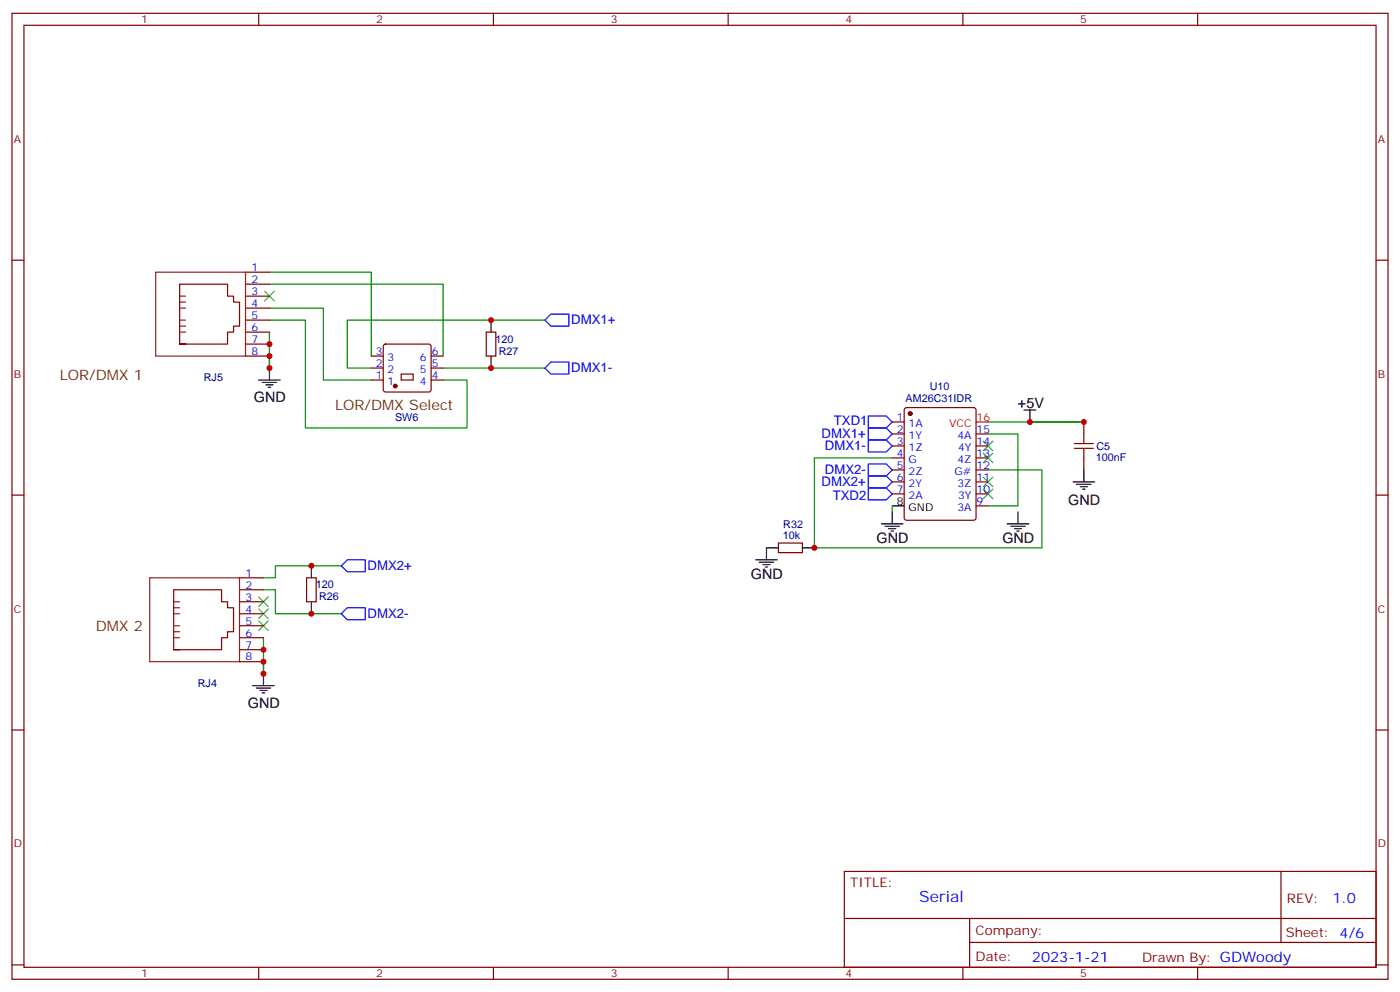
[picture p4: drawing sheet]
<svg xmlns="http://www.w3.org/2000/svg" width="412mm" height="292mm" viewBox="0 0 412 292" stroke-linecap="round" stroke-linejoin="round" font-family="sans-serif">
<g fill="none" stroke="#870000" stroke-width=".35">
<path d="M3.5 3.9h405.4v284.4h-405.4zM7.1 7.4h398.2v277.3h-398.2zM76.2 3.9v3.5M145.3 3.9v3.5M214.5 3.9v3.5M283.6 3.9v3.5M352.8 3.9v3.5M3.5 76.6h3.6M405.3 76.6h3.6M72.3 97.8h7.1M72.3 94.2h7.1M72.3 90.7h7.1"/>
<path d="M72.3 87.2h7.1M72.3 83.6h7.1M72.3 80.1h7.1M143.2 97.8h2.8v7h-2.8zM52.9 101.3v-17.7h14.1v3.6h1.8v1.7h1.8v7.1h-1.8v1.8h-1.8v3.5h-14.1h1.8M72.3 104.8h7.1M72.3 101.3h7.1M109.4 104.8h3.5M109.4 108.3h3.5M109.4 111.9h3.5M113.1 101.5l.5-.2h12.7l.5 .2 .2 .5v12.7l-.2 .5-.5 .2h-12.7l-.5-.2-.2-.5v-12.7zM118.2 110.1h3.5v1.8h-3.5z"/>
<path d="M127 104.8h3.5M127 108.3h3.5M127 111.9h3.5M262.8 124.2h3.5M262.8 127.7h3.5M262.8 131.3h3.5M262.8 134.8h3.5M262.8 138.3h3.5M266.6 120.2l.5-.2h19.7l.7 .4v32l-.4 .7h-20l-.7-.4-.1-32zM287.5 127.7h3.5M287.5 131.3h3.5M287.5 134.8h3.5"/>
<path d="M287.5 138.3h3.5M319.3 124.2v3.5M319.3 134.8v3.5M3.5 145.7h3.6M229.3 159.8h7.1v2.9h-7.1zM262.8 141.9h3.5M262.8 145.4h3.5M287.5 141.9h3.5M287.5 145.4h3.5M287.5 148.9h3.5M405.3 145.7h3.6M70.6 177.1h7"/>
<path d="M70.6 173.6h7M70.6 170.1h7M90.3 170.1h2.8v7h-2.8zM51.2 191.2v-17.6h14.1v3.5h1.7v1.8h1.8v7h-1.8v1.8h-1.7v3.5h-14.1h1.7M70.6 187.7h7M70.6 184.2h7M70.6 180.7h7M70.6 191.2h7M70.6 194.8h7M3.5 214.9h3.6M405.3 214.9h3.6M248.7 256.5h156.6v28.2h-156.6z"/>
<path d="M377.3 256.5v20.9M248.7 270.4h156.5M285.6 277.4h119.6M285.6 270.4v14.1M3.5 284h3.6M76.2 284.7v3.6M145.3 284.7v3.6M214.5 284.7v3.6M283.6 284.7v3.6M352.8 284.7v3.6M405.3 284h3.6"/>
</g>
<path d="M160.5 94.2l1.8-1.7h5.3v3.5h-5.3zM160.5 108.3l1.8-1.7h5.3v3.5h-5.3zM255.8 122.4h5.3l1.7 1.8-1.7 1.8h-5.3zM255.8 126h5.3l1.7 1.7-1.7 1.8h-5.3zM255.8 129.5h5.3l1.7 1.8-1.7 1.7h-5.3zM255.8 136.6h5.3l1.7 1.7-1.7 1.8h-5.3zM255.8 143.6h5.3l1.7 1.8-1.7 1.7h-5.3zM255.8 140.1h5.3l1.7 1.8-1.7 1.7h-5.3zM102.3 164.8h5.3v3.5h-5.3l-1.8-1.8zM100.5 180.7l1.8-1.8h5.3v3.5h-5.3z" fill="none" stroke="#00f" stroke-width=".35"/>
<g fill="none" stroke="#008700" stroke-width=".35">
<path d="M79.4 80.1h30v24.7M79.4 83.6h51.1v21.2M79.4 90.7h15.8v21.2h14.2M79.4 94.2h10.6v31.8h47.6v-14.1h-7.1M79.4 97.8v10.5M160.5 94.2h-58.2v14.1h7.1M130.5 108.3h30M262.8 134.8h-22.9v26.5h67v-23h-15.9M291 127.7h8.9v21.2h-8.9M291 124.2h28.3M262.8 148.9v1.8M77.6 173.6h3.5v7.1h19.4"/>
<path d="M100.5 166.5h-19.4v3.6h-3.5M77.6 187.7v10.6"/>
</g>
<g fill="none" stroke="#000" stroke-width=".35">
<path d="M144.6 94.2v3.6M76.2 111.9h6.3M77.3 112.6h4.2M78.3 113.3h2.1M79 114h.7M79.4 108.3v3.6M144.6 104.8v3.5M301.6 120.7h3.6M303.4 120.7v3.5M319.3 138.3v3.6M259.6 154.2h6.4M260.7 154.9h4.2"/>
<path d="M261.8 155.6h2.1M262.5 156.3h.7M262.8 150.7v3.5M262.8 148.9h3.5M296.7 154.2h6.3M297.7 154.9h4.3M298.8 155.6h2.1M299.5 156.3h.7M299.9 150.7v3.5M316.1 141.9h6.3M317.1 142.6h4.3M318.2 143.3h2.1"/>
<path d="M318.9 144h.7M91.7 166.5v3.6M91.7 177.1v3.6M222.6 164.8h6.4M223.7 165.5h4.2M224.7 166.2h2.1M225.4 166.9h.7M229.3 161.3h-3.5v3.5M236.4 161.3h3.5M77.6 198.3v3.5M74.4 201.8h6.4M75.5 202.5h4.2"/>
<path d="M76.6 203.2h2.1M77.3 203.9h.7"/>
</g>
<g fill="none" stroke="#3c3" stroke-width=".35">
<path d="M78 85.8l2.8 2.8M80.8 85.8l-2.8 2.8M289.6 129.9l2.9 2.8M289.6 133.4l2.9 2.8M292.5 129.9l-2.9 2.8M292.5 133.4l-2.9 2.8M289.6 140.4l2.9 2.9M289.6 144l2.9 2.8M292.5 140.4l-2.9 2.9M292.5 144l-2.9 2.8M76.2 179.2l2.8 2.9M76.2 175.7l2.8 2.8"/>
<path d="M79 179.2l-2.8 2.9M79 175.7l-2.8 2.8M76.2 182.8l2.8 2.8M79 182.8l-2.8 2.8"/>
</g>
<path d="M316.4 130.6h5.7M316.4 132h5.7M319.3 127.7v2.9M319.3 132v2.8" fill="none" stroke="#a10000" stroke-width=".35"/>
<g fill="#870000" stroke="#870000" stroke-width=".35">
<circle cx="268.1" cy="121.7" r=".53"/>
<circle cx="116.4" cy="113.6" r=".53"/>
</g>
<path d="M287.5 124.2h3.5" fill="none" stroke="#f00" stroke-width=".35"/>
<g fill="none" stroke="#8c2424" stroke-width=".35">
<path d="M45.9 80.1h26.4v24.7h-26.4zM52.9 87.2h1.8M52.9 88.9h1.8M52.9 90.7h1.8M52.9 94.2h1.8M52.9 96h1.8M52.9 97.8h1.8M44.1 170.1h26.5v24.7h-26.5zM51.2 177.1h1.7M51.2 178.9h1.7M51.2 180.7h1.7M51.2 184.2h1.7"/>
<path d="M51.2 185.9h1.7M51.2 187.7h1.7"/>
</g>
<g fill="#c00">
<circle cx="79.4" cy="108.3" r=".88"/>
<circle cx="77.6" cy="198.3" r=".88"/>
<circle cx="77.6" cy="194.8" r=".88"/>
<circle cx="303.4" cy="124.2" r=".88"/>
<circle cx="319.3" cy="124.2" r=".88"/>
<circle cx="91.7" cy="166.5" r=".88"/>
<circle cx="91.7" cy="180.7" r=".88"/>
<circle cx="239.9" cy="161.3" r=".88"/>
<circle cx="79.4" cy="104.8" r=".88"/>
<circle cx="144.6" cy="94.2" r=".88"/>
<circle cx="144.6" cy="108.3" r=".88"/>
<circle cx="77.6" cy="191.2" r=".88"/>
<circle cx="79.4" cy="101.3" r=".88"/>
</g>
<text font-size="4.6" fill="#00f" x="270.8" y="265.5">Serial</text>
<g font-size="4.2" fill="#630">
<text x="17.6" y="111.9">LOR/DMX 1</text>
<text x="98.8" y="120.7">LOR/DMX Select</text>
<text x="28.2" y="185.6">DMX 2</text>
</g>
<g font-size="4.2">
<text x="74.8" y="118.3">GND</text>
<text x="299.9" y="120">+5V</text>
<text x="314.7" y="148.5">GND</text>
<text x="258.2" y="159.8">GND</text>
<text x="295.3" y="159.8">GND</text>
<text x="221.2" y="170.4">GND</text>
<text x="73" y="208.3">GND</text>
</g>
<g font-size="4.2" fill="#00f">
<text x="392.5" y="265.8">1.0</text>
<text x="304" y="283.1">2023-1-21</text>
</g>
<g font-size="3.9" fill="#00f">
<text x="168.3" y="95.5">DMX1+</text>
<text x="168.3" y="109.6">DMX1-</text>
<text x="245.6" y="125">TXD1</text>
<text x="242" y="129">DMX1+</text>
<text x="243" y="132.6">DMX1-</text>
<text x="242" y="143.1">DMX2+</text>
<text x="243" y="139.6">DMX2-</text>
<text x="245.3" y="147.1">TXD2</text>
<text x="108.3" y="167.8">DMX2+</text>
<text x="108.3" y="181.9">DMX2-</text>
</g>
<g font-size="3.9" fill="#800">
<text x="250.5" y="261.1">TITLE:</text>
<text x="379.1" y="265.8">REV:</text>
<text x="287.4" y="275.3">Company:</text>
<text x="378.7" y="275.9">Sheet: 4/6</text>
<text x="287.4" y="283">Date:</text>
<text x="336.4" y="283.1">Drawn By: GDWoody</text>
</g>
<g font-size="3.2" fill="#800">
<text x="41.6" y="6.9">1</text>
<text x="110.8" y="6.9">2</text>
<text x="179.9" y="6.9">3</text>
<text x="249.1" y="6.9">4</text>
<text x="318.2" y="6.9">5</text>
<text x="4.1" y="42">A</text>
<text x="405.9" y="42">A</text>
<text x="4.1" y="111.2">B</text>
<text x="405.9" y="111.2">B</text>
<text x="4.1" y="180.3">C</text>
<text x="405.9" y="180.3">C</text>
<text x="4.1" y="249.4">D</text>
<text x="405.9" y="249.4">D</text>
<text x="41.6" y="287.7">1</text>
<text x="110.8" y="287.7">2</text>
<text x="179.9" y="287.7">3</text>
<text x="249.1" y="287.7">4</text>
<text x="318.2" y="287.7">5</text>
</g>
<g font-size="3.2" fill="#00f">
<text x="74.1" y="83.3">2</text>
<text x="74.1" y="79.8">1</text>
<text x="74.1" y="86.8">3</text>
<text x="74.1" y="93.9">5</text>
<text x="74.1" y="90.3">4</text>
<text x="74.1" y="97.4">6</text>
<text x="74.1" y="100.9">7</text>
<text x="74.1" y="104.5">8</text>
<text x="110.7" y="104.5">3</text>
<text x="110.7" y="108">2</text>
<text x="114.2" y="106.2">3</text>
<text x="123.7" y="106.2">6</text>
<text x="127.2" y="104.5">6</text>
<text x="127.2" y="108">5</text>
<text x="110.7" y="111.5">1</text>
<text x="114.2" y="109.7">2</text>
<text x="114.2" y="113.3">1</text>
<text x="123.7" y="109.7">5</text>
<text x="123.7" y="113.3">4</text>
<text x="127.2" y="111.5">4</text>
<text x="264.2" y="123.9">1</text>
<text x="267.7" y="125.6">1A</text>
<text x="264.2" y="127.4">2</text>
<text x="264.2" y="130.9">3</text>
<text x="267.7" y="129.2">1Y</text>
<text x="282" y="129.2">4A</text>
<text x="287.7" y="130.9">14</text>
<text x="287.7" y="127.4">15</text>
<text x="264.2" y="134.4">4</text>
<text x="264.2" y="138">5</text>
<text x="267.7" y="132.7">1Z</text>
<text x="267.7" y="136.2">G</text>
<text x="282" y="136.2">4Z</text>
<text x="282.2" y="132.7">4Y</text>
<text x="287.7" y="138">12</text>
<text x="287.7" y="134.4">13</text>
<text x="264.2" y="141.5">6</text>
<text x="267.7" y="139.7">2Z</text>
<text x="267.7" y="143.3">2Y</text>
<text x="281.1" y="139.7">G#</text>
<text x="282" y="143.3">3Z</text>
<text x="287.7" y="141.5">11</text>
<text x="264.2" y="145">7</text>
<text x="267.7" y="146.8">2A</text>
<text x="282.2" y="146.8">3Y</text>
<text x="287.7" y="148.6">9</text>
<text x="287.7" y="145">10</text>
<text x="282" y="150.3">3A</text>
<text x="72.3" y="173.2">2</text>
<text x="72.3" y="169.7">1</text>
<text x="72.3" y="176.8">3</text>
<text x="72.3" y="183.8">5</text>
<text x="72.3" y="180.3">4</text>
<text x="72.3" y="187.4">6</text>
<text x="72.3" y="190.9">7</text>
<text x="72.3" y="194.4">8</text>
</g>
<g font-size="3.2" fill="#000080">
<text x="146" y="100.8">120</text>
<text x="146.9" y="104.4">R27</text>
<text x="60" y="112.2">RJ5</text>
<text x="266.8" y="118.3">AM26C31IDR</text>
<text x="273.9" y="114.8">U10</text>
<text x="116.4" y="123.8">SW6</text>
<text x="322.8" y="135.7">100nF</text>
<text x="323" y="132.4">C5</text>
<text x="230.7" y="155.6">R32</text>
<text x="230.6" y="158.8">10k</text>
<text x="93" y="173.2">120</text>
<text x="94" y="176.7">R26</text>
<text x="58.3" y="202.2">RJ4</text>
</g>
<g font-size="3.2" fill="#f00">
<text x="279.6" y="125.6">VCC</text>
<text x="287.7" y="123.9">16</text>
</g>
<g font-size="3.2">
<text x="264.2" y="148.6">8</text>
<text x="267.7" y="150.3">GND</text>
</g>
</svg>
